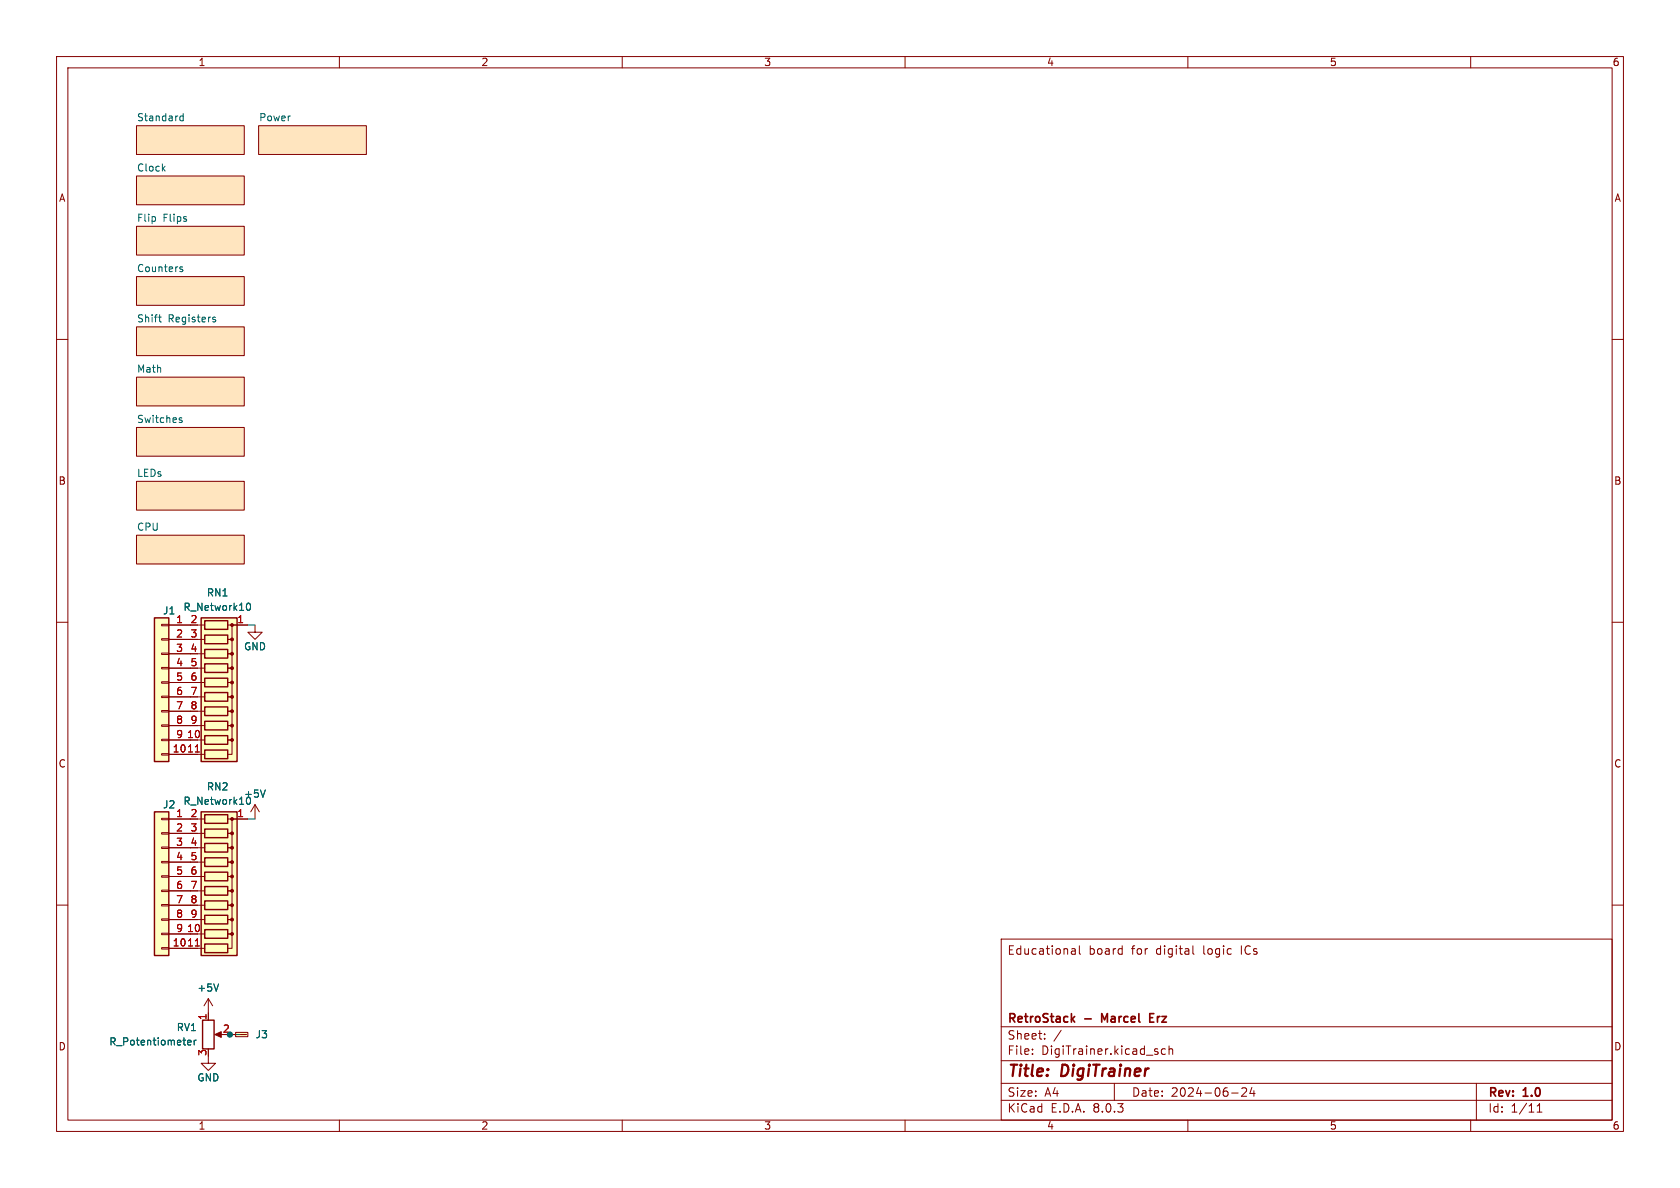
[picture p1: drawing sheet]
<svg xmlns="http://www.w3.org/2000/svg" width="297mm" height="210mm" viewBox="0 0 297 210" stroke-linecap="round" stroke-linejoin="round" font-family="sans-serif">
<g fill="none" stroke="#840000" stroke-width=".18">
<path d="M10 10h277v190h-277zM12 12h273v186h-273zM60 10v2M110 10v2M160 10v2M210 10v2M260 10v2M24.1 22.2h19.1v5.1h-19.1zM24.1 31.1h19.1v5.1h-19.1zM45.7 22.2h19.1v5.1h-19.1zM10 60h2M24.1 57.8h19.1v5.1h-19.1z"/>
<path d="M24.1 48.9h19.1v5.1h-19.1zM24.1 40h19.1v5.1h-19.1zM285 60h2M24.1 75.6h19.1v5h-19.1zM24.1 66.7h19.1v5.1h-19.1zM24.1 85.1h19.1v5.1h-19.1zM24.1 94.6h19.1v5.1h-19.1zM10 110h2M285 110h2M10 160h2M285 160h2M36.8 179.1v1.2"/>
<path d="M177 166h108v32h-108zM189.5 167.8h.5l.1 .9M189.5 168.6h.6M190.1 168.1l-.6 .1M190.8 167.2v1.3l.2 .2M210.9 167.2v1.3l.2 .2M36.8 186.7v1.3h1.3l-1.3 1.2-1.2-1.2h1.2M38.4 182.9h1M60 198v2M110 198v2M160 198v2M177 194.5h108"/>
<path d="M177 191.5h108M177 187.5h108M177 181.5h108M182.5 186.3v.1M182.5 185.5v.1M184.7 183.6v.1M184.7 182.8v.1M187.6 182.1l-1.3 2M197 191.5v3M206 185.5l-.4-.1-.3 .3v.4l.2 .2h.5M206.7 185.5l.2-.1 .3 .1 .1 .9M206.7 184.9v1.5"/>
<path d="M210 198v2M217.7 193.2h1.2M219.5 192.4l.6-.1 .2 .1 .1 .3-.9 1.1h.9M221.3 192.2l-.3 1.1h.9M221.7 192.8v1M260 198v2M261 191.5v6.5M271.7 196.6h.9M271.7 195.5l.5-.4v1.5"/>
</g>
<path d="M190 179.7l-.6 .6M203.3 179.9h.5M204 179.2h-.7v1.5h.7M189.6 180.1l.4 .6M195.3 180.3l-.5-1.1v1.5" fill="none" stroke="#840000" stroke-width=".3"/>
<g fill="#ffe5bf" stroke="#ffe5bf" stroke-width=".18">
<path d="M24.1 75.6h19.1v5h-19.1z"/>
<path d="M24.1 57.8h19.1v5.1h-19.1z"/>
<path d="M24.1 48.9h19.1v5.1h-19.1z"/>
<path d="M24.1 40h19.1v5.1h-19.1z"/>
<path d="M24.1 66.7h19.1v5.1h-19.1z"/>
<path d="M24.1 22.2h19.1v5.1h-19.1z"/>
<path d="M24.1 31.1h19.1v5.1h-19.1z"/>
<path d="M45.7 22.2h19.1v5.1h-19.1z"/>
<path d="M24.1 85.1h19.1v5.1h-19.1z"/>
<path d="M24.1 94.6h19.1v5.1h-19.1z"/>
</g>
<g fill="none" stroke="#006464" stroke-width=".18">
<path d="M28.8 29.8l.4 .4M29.2 29.4l-.5 .5M31.8 21.1l.2 .2h.4M32.4 20.1v1.2M32.4 20.6l-.4-.1-.2 .2M28 56.1h.5M28.2 56.7l.3 .2M31.9 47.5l.4 .2v.1l-.1 .2h-.4M31.9 47.2h.4M37.7 56.1h.4M37.7 56.4l.4 .3v.1l-.4 .1M31.7 74.2l.5 .1v.2l-.2 .2-.3-.1"/>
<path d="M31.7 73.9h.5M33.2 184.3l.6-.1-.1-.3h-.3l-.2 .2v.6h.5M34.3 183.9v.8M34.7 183.9l-.4 .2"/>
</g>
<path d="M38 182.9l1.1-.5v1z" fill="#840000" stroke="#840000" stroke-width=".18"/>
<path d="M35.8 180.3h2v5.1h-2z" fill="none" stroke="#840000" stroke-width=".25"/>
<path d="M41.7 182.5h2.1v.8h-2.1z" fill="#ffffc2"/>
<path d="M45.1 110.5v1.3h1.3l-1.3 1.2-1.3-1.2h1.3M40.6 182.9h1M41.7 182.5h2.1v.8h-2.1zM42.5 182.9h1" fill="none" stroke="#840000" stroke-width=".18"/>
<path d="M27.3 109.2h2.5v25.4h-2.5z" fill="#ffffc2"/>
<g fill="none" stroke="#840000" stroke-width=".18">
<path d="M28.6 118h1.2v.2h-1.2zM28.6 115.4h1.2v.3h-1.2zM28.6 112.9h1.2v.3h-1.2zM28.6 110.4h1.2v.2h-1.2zM29.8 110.5h3.9M29.8 113h3.9M29.8 115.6h3.9M29.8 118.1h3.9M28.6 133.2h1.2v.3h-1.2zM28.6 130.7h1.2v.2h-1.2zM28.6 128.1h1.2v.3h-1.2zM28.6 125.6h1.2v.3h-1.2z"/>
<path d="M28.6 123.1h1.2v.2h-1.2zM28.6 120.5h1.2v.3h-1.2zM29.8 133.4h3.9M29.8 120.7h3.9M29.8 123.2h3.9M29.8 125.7h3.9M29.8 128.3h3.9M29.8 130.8h3.9"/>
</g>
<path d="M27.3 109.2h2.5v25.4h-2.5z" fill="none" stroke="#840000" stroke-width=".25"/>
<path d="M35.6 109.2h6.3v25.4h-6.3z" fill="#ffffc2"/>
<path d="M35.6 109.2h6.3v25.4h-6.3zM36.2 109.7h4.1v1.6h-4.1zM36.2 112.3h4.1v1.5h-4.1zM36.2 114.8h4.1v1.5h-4.1zM36.2 117.3h4.1v1.6h-4.1zM36.2 119.9h4.1v1.5h-4.1zM36.2 122.4h4.1v1.6h-4.1zM36.2 125h4.1v1.5h-4.1zM36.2 127.5h4.1v1.5h-4.1zM36.2 130h4.1v1.6h-4.1zM36.2 132.6h4.1v1.5h-4.1z" fill="none" stroke="#840000" stroke-width=".25"/>
<g fill="#840000" stroke="#840000" stroke-width=".18">
<circle cx="41" cy="110.5" r=".25"/>
<circle cx="41" cy="113" r=".25"/>
<circle cx="41" cy="115.6" r=".25"/>
<circle cx="41" cy="118.1" r=".25"/>
<circle cx="41" cy="120.6" r=".25"/>
<circle cx="41" cy="123.2" r=".25"/>
<circle cx="41" cy="125.7" r=".25"/>
<circle cx="41" cy="128.3" r=".25"/>
<circle cx="41" cy="130.8" r=".25"/>
</g>
<path d="M34.9 110.5h1.3M34.9 113h1.3M34.9 115.6h1.3M34.9 118.1h1.3M40.3 110.5h.7v2.5h-.7h.7v2.6h-.7h.7v2.5h-.7h.7v2.6h-.7h.7v2.5h-.7h.7v2.5h-.7h.7v2.6h-.7h.7v2.5h-.7h.7v2.6h-.7M41.3 110.5h2.5M34.9 120.7h1.3M34.9 123.2h1.3M34.9 125.7h1.3M34.9 128.3h1.3M34.9 130.8h1.3M34.9 133.4h1.3" fill="none" stroke="#840000" stroke-width=".18"/>
<path d="M34.5 132.9h.8" fill="none" stroke="#a90000" stroke-width=".18"/>
<path d="M43.6 107.1l.1-.4 .2-.1a.68 .68 0 0 1 .4 .7 .68 .68 0 0 1-.4 .6l-.2-.1-.1-.4" fill="none" stroke="#006464" stroke-width=".18"/>
<path d="M27.3 143.5h2.5v25.4h-2.5z" fill="#ffffc2"/>
<g fill="none" stroke="#840000" stroke-width=".18">
<path d="M28.6 159.9h1.2v.2h-1.2zM28.6 157.4h1.2v.2h-1.2zM28.6 154.8h1.2v.3h-1.2zM28.6 152.3h1.2v.2h-1.2zM28.6 149.7h1.2v.3h-1.2zM28.6 147.2h1.2v.2h-1.2zM28.6 144.7h1.2v.2h-1.2zM29.8 144.8h3.9M29.8 147.3h3.9M29.8 149.9h3.9M29.8 152.4h3.9M29.8 154.9h3.9"/>
<path d="M29.8 157.5h3.9M28.6 167.5h1.2v.3h-1.2zM28.6 165h1.2v.2h-1.2zM28.6 162.4h1.2v.3h-1.2zM29.8 167.6h3.9M29.8 160h3.9M29.8 162.6h3.9M29.8 165.1h3.9M36.8 176.5l-.7 1.3M36.8 176.5v2.6M36.8 176.5l.8 1.3"/>
</g>
<path d="M27.3 143.5h2.5v25.4h-2.5z" fill="none" stroke="#840000" stroke-width=".25"/>
<path d="M38.6 173.9l-.4 1.3" fill="none" stroke="#006464" stroke-width=".18"/>
<path d="M35.6 143.5h6.3v25.4h-6.3z" fill="#ffffc2"/>
<path d="M35.6 143.5h6.3v25.4h-6.3zM36.2 144h4.1v1.5h-4.1zM36.2 146.6h4.1v1.5h-4.1zM36.2 149.1h4.1v1.5h-4.1zM36.2 151.6h4.1v1.6h-4.1zM36.2 154.2h4.1v1.5h-4.1zM36.2 156.7h4.1v1.5h-4.1zM36.2 159.3h4.1v1.5h-4.1zM36.2 161.8h4.1v1.5h-4.1zM36.2 164.3h4.1v1.6h-4.1zM36.2 166.9h4.1v1.5h-4.1z" fill="none" stroke="#840000" stroke-width=".25"/>
<g fill="#840000" stroke="#840000" stroke-width=".18">
<circle cx="41" cy="144.8" r=".25"/>
<circle cx="41" cy="147.3" r=".25"/>
<circle cx="41" cy="149.9" r=".25"/>
<circle cx="41" cy="152.4" r=".25"/>
<circle cx="41" cy="154.9" r=".25"/>
<circle cx="41" cy="157.5" r=".25"/>
<circle cx="41" cy="160" r=".25"/>
<circle cx="41" cy="162.6" r=".25"/>
<circle cx="41" cy="165.1" r=".25"/>
</g>
<g fill="none" stroke="#840000" stroke-width=".18">
<path d="M29.8 110.5h3.9M29.8 113h3.9M29.8 115.6h3.9M29.8 118.1h3.9M41.3 110.5h2.5M29.8 133.4h3.9M29.8 120.7h3.9M29.8 123.2h3.9M29.8 125.7h3.9M29.8 128.3h3.9M29.8 130.8h3.9M29.8 144.8h3.9"/>
<path d="M29.8 147.3h3.9M29.8 149.9h3.9M29.8 152.4h3.9M29.8 154.9h3.9M29.8 157.5h3.9M34.9 144.8h1.3M34.9 147.3h1.3M34.9 149.9h1.3M34.9 152.4h1.3M34.9 154.9h1.3M34.9 157.5h1.3M40.3 144.8h.7v2.5h-.7h.7v2.6h-.7h.7v2.5h-.7h.7v2.5h-.7h.7v2.6h-.7h.7v2.5h-.7h.7v2.6h-.7h.7v2.5h-.7h.7v2.5h-.7"/>
<path d="M41.3 144.8h2.5M45.1 142.2l-.8 1.3M45.1 142.2v2.6M45.1 142.2l.7 1.3M29.8 160h3.9M29.8 162.6h3.9M29.8 165.1h3.9M29.8 167.6h3.9M34.9 160h1.3M34.9 162.6h1.3M34.9 165.1h1.3M34.9 167.6h1.3"/>
<path d="M36.8 179.1v1.2M40.6 182.9h1M42.5 182.9h1"/>
</g>
<path d="M34.5 132.9h.8M34.5 167.2h.8" fill="none" stroke="#a90000" stroke-width=".18"/>
<path d="M43.6 107.1l.1-.4 .2-.1a.68 .68 0 0 1 .4 .7 .68 .68 0 0 1-.4 .6l-.2-.1-.1-.4M46.9 139.6l-.4 1.3M43.6 141.7l.1 .4 .2 .1 .3-.1 .1-.4M38.6 173.9l-.4 1.3M33.2 184.3l.6-.1-.1-.3h-.3l-.2 .2v.6h.5M34.3 183.9v.8M34.7 183.9l-.4 .2" fill="none" stroke="#006464" stroke-width=".18"/>
<path d="M43.8 110.5h1.3M43.8 144.8h1.3M40.6 182.9h1.9" fill="none" stroke="#009600" stroke-width=".18"/>
<circle cx="40.6" cy="182.9" r=".46" fill="#009600" stroke="#009600" stroke-width=".18"/>
<g font-size="2.8" fill="#840000">
<text x="178" y="190.9">Title:</text>
<text x="187.7" y="190.9">DigiTrainer</text>
</g>
<g font-size="2.1" fill="#840000">
<text x="178" y="169">Educational</text>
<text x="192.4" y="169">board</text>
<text x="200.1" y="169">for</text>
<text x="204.5" y="169">digital</text>
<text x="213" y="169">logic</text>
<text x="219.8" y="169">ICs</text>
<text x="178" y="184">Sheet:</text>
<text x="178" y="181.2">RetroStack</text>
<text x="191.8" y="181.2">-</text>
<text x="195.4" y="181.2">Marcel</text>
<text x="204.5" y="181.2">Erz</text>
<text x="178" y="186.7">File:</text>
<text x="184.1" y="186.7">DigiTrainer.kicad_sch</text>
<text x="178" y="196.9">KiCad</text>
<text x="178" y="194.1">Size:</text>
<text x="184.7" y="194.1">A4</text>
<text x="185.7" y="196.9">E.D.A.</text>
<text x="193.3" y="196.9">8.0.3</text>
<text x="200" y="194.1">Date:</text>
<text x="207" y="194.1">2024-06-24</text>
<text x="263" y="194.3">Rev:</text>
<text x="263" y="196.9">Id:</text>
<text x="267.1" y="196.9">1/11</text>
<text x="269.4" y="194.3">1.0</text>
</g>
<g font-size="1.8" fill="#840000">
<text x="35" y="11.9">1</text>
<text x="85" y="11.9">2</text>
<text x="135" y="11.9">3</text>
<text x="185" y="11.9">4</text>
<text x="235" y="11.9">5</text>
<text x="285" y="11.9">6</text>
<text x="10.3" y="35.9">A</text>
<text x="285.3" y="35.9">A</text>
<text x="10.3" y="85.9">B</text>
<text x="285.3" y="85.9">B</text>
<text x="10.3" y="135.9">C</text>
<text x="285.3" y="135.9">C</text>
<text x="10.3" y="185.9">D</text>
<text x="285.3" y="185.9">D</text>
<text x="35" y="199.9">1</text>
<text x="85" y="199.9">2</text>
<text x="135" y="199.9">3</text>
<text x="185" y="199.9">4</text>
<text x="235" y="199.9">5</text>
<text x="285" y="199.9">6</text>
</g>
<g font-size="1.8" fill="#006464">
<text x="24.1" y="21.5">Standard</text>
<text x="45.7" y="21.5">Power</text>
<text x="24.1" y="30.4">Clock</text>
<text x="24.1" y="39.3">Flip</text>
<text x="28.8" y="39.3">Flips</text>
<text x="24.1" y="48.2">Counters</text>
<text x="24.1" y="57.1">Shift</text>
<text x="29.7" y="57.1">Registers</text>
<text x="24.1" y="66">Math</text>
<text x="24.1" y="74.9">Switches</text>
<text x="24.1" y="84.4">LEDs</text>
<text x="24.1" y="93.9">CPU</text>
<text x="36.5" y="105.6">RN1</text>
<text x="28.7" y="108.8">J1</text>
<text x="32.3" y="108.2">R_Network10</text>
<text x="43" y="115.2">GND</text>
<text x="28.7" y="143.1">J2</text>
<text x="32.3" y="142.5">R_Network10</text>
<text x="36.5" y="139.9">RN2</text>
<text x="43" y="141.2">+5V</text>
<text x="34.8" y="175.5">+5V</text>
<text x="19.2" y="185">R_Potentiometer</text>
<text x="31.1" y="182.5">RV1</text>
<text x="45.1" y="183.7">J3</text>
<text x="34.8" y="191.4">GND</text>
</g>
<g font-size="1.8" fill="#a90000">
<text x="31" y="110.2">1</text>
<text x="31" y="112.8">2</text>
<text x="33.6" y="110.2">2</text>
<text x="33.6" y="112.8">3</text>
<text x="41.8" y="110.2">1</text>
<text x="31" y="115.3">3</text>
<text x="31" y="117.9">4</text>
<text x="33.6" y="115.3">4</text>
<text x="33.6" y="117.9">5</text>
<text x="31" y="120.4">5</text>
<text x="31" y="122.9">6</text>
<text x="31" y="125.5">7</text>
<text x="33.6" y="120.4">6</text>
<text x="33.6" y="122.9">7</text>
<text x="33.6" y="125.5">8</text>
<text x="31" y="128">8</text>
<text x="31" y="130.6">9</text>
<text x="33" y="130.6">10</text>
<text x="33.6" y="128">9</text>
<text x="30.4" y="133.1">10</text>
<text x="33" y="133.1">11</text>
<text x="31" y="144.5">1</text>
<text x="31" y="147.1">2</text>
<text x="31" y="149.6">3</text>
<text x="33.6" y="144.5">2</text>
<text x="33.6" y="147.1">3</text>
<text x="33.6" y="149.6">4</text>
<text x="41.8" y="144.5">1</text>
<text x="31" y="152.1">4</text>
<text x="31" y="154.7">5</text>
<text x="33.6" y="152.1">5</text>
<text x="33.6" y="154.7">6</text>
<text x="31" y="157.2">6</text>
<text x="31" y="159.8">7</text>
<text x="33.6" y="157.2">7</text>
<text x="33.6" y="159.8">8</text>
<text x="30.4" y="167.4">10</text>
<text x="31" y="162.3">8</text>
<text x="31" y="164.8">9</text>
<text x="33" y="164.8">10</text>
<text x="33" y="167.4">11</text>
<text x="33.6" y="162.3">9</text>
<text x="36.6" y="180.4" transform="rotate(-90 36.6 180.4)">1</text>
<text x="39.3" y="182.6">2</text>
<text x="36.6" y="186.8" transform="rotate(-90 36.6 186.8)">3</text>
</g>
</svg>
